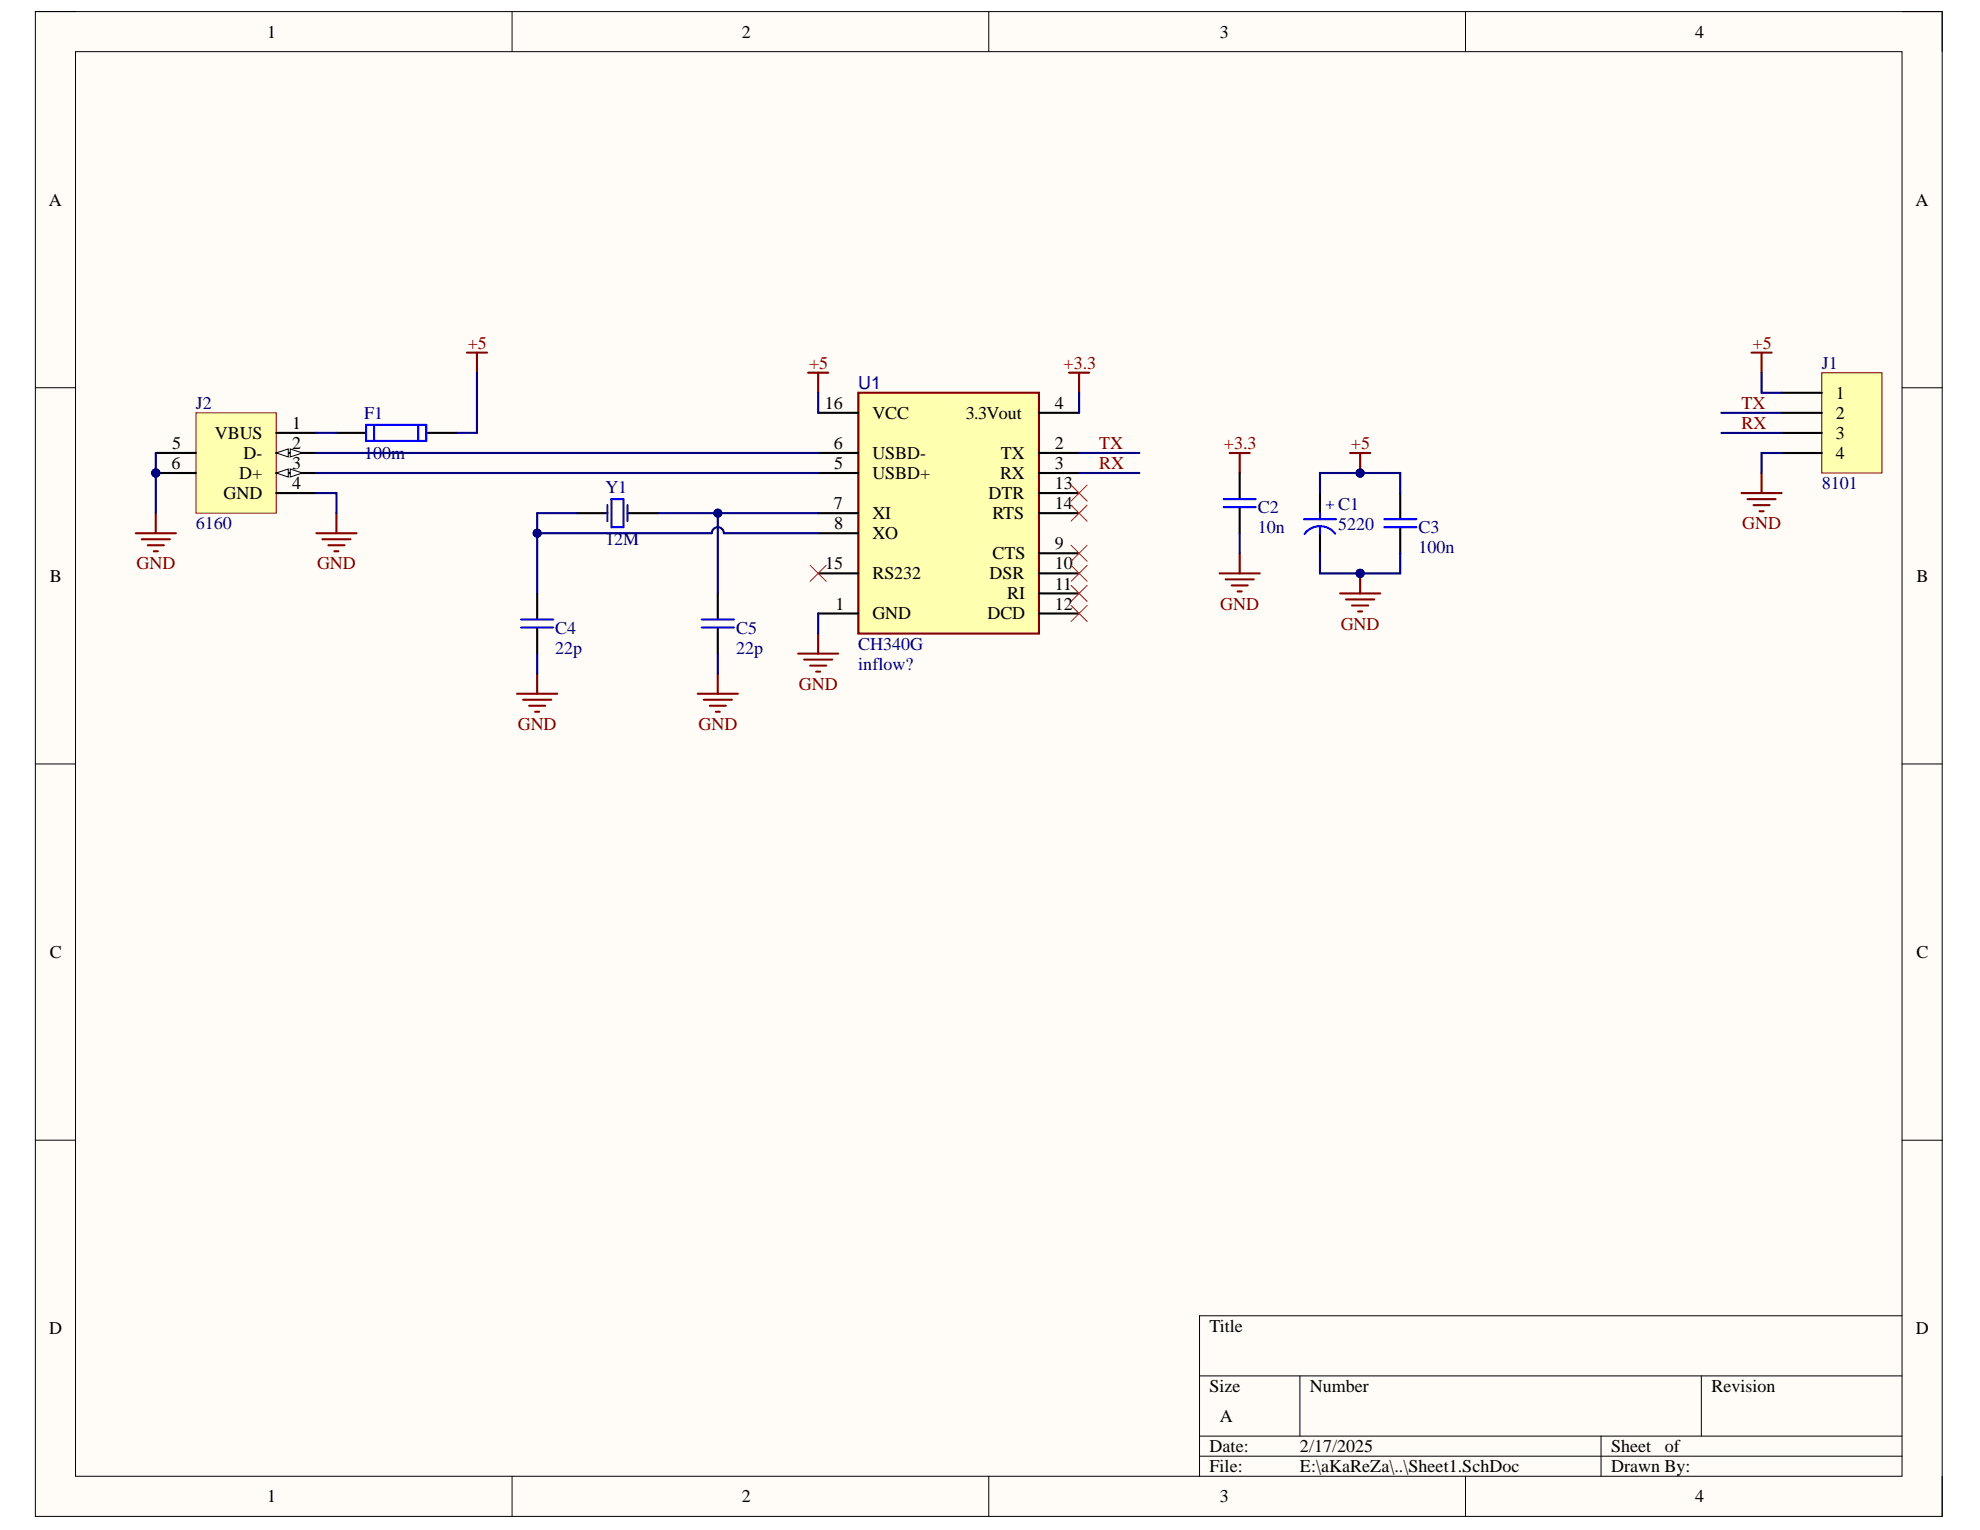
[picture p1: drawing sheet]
# Altium project USBtoTTL.PrjPcb
CompanyName: github.com/aKaReZa75; Project_Name: USB to TTL; Revision: 1.0
1 sheet, 10 parts. Net scope: global (net labels, ports and power ports of the same name join across sheets).
Board file: PCB1.PcbDoc

## Sheet Sheet1.SchDoc: Schematic
size A4; SheetNumber: 1; SheetTotal: 1

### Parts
C1  Inflow: 5220  [CAP ALUM 5MM]  (hidden comment: 10u)
C2  10n  [CAP 1206/3216]
C3  100n  [CAP 1206/3216]
C4  22p  [CAP 1206/3216]
C5  22p  [CAP 1206/3216]
F1  100m  [1206_F]
J1  Inflow: 8101  [HDR_THT_4F_2.54mm]  (hidden comment: 4)
J2  Inflow: 6160  [USB A TYPE Right Angle]  (hidden comment: Type A)
U1  Inflow: inflow?  [SO16_M]  (hidden comment: CH340G)
Y1  12M  [Crystal SMD]

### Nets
+5: C1.1(+) C3.1 F1.2 J1.1 U1.16(VCC)
GND: C1.2(-) C2.2 C3.2 C4.2 C5.2 J1.4 J2.4(GND) J2.5(MH) J2.6(MH) U1.1(GND)
RX: J1.3 U1.3(RX)
TX: J1.2 U1.2(TX)
NetC2_1: C2.1 U1.4(3.3V)
NetC4_1: C4.1 U1.8(XO) Y1.1(OSC1)
NetC5_1: C5.1 U1.7(XI) Y1.2(OSC2)
NetF1_1: F1.1 J2.1(VBUS)
NetJ2_2: J2.2(D-) U1.6(USBD-)
NetJ2_3: J2.3(D+) U1.5(USBD+)

Not connected (* = marked no-connect by the designer): U1 9(CTS)* 10(DSR)* 11(RI)* 12(DCD)* 13(DTR)* 14(RTS)* 15(RS232)*
